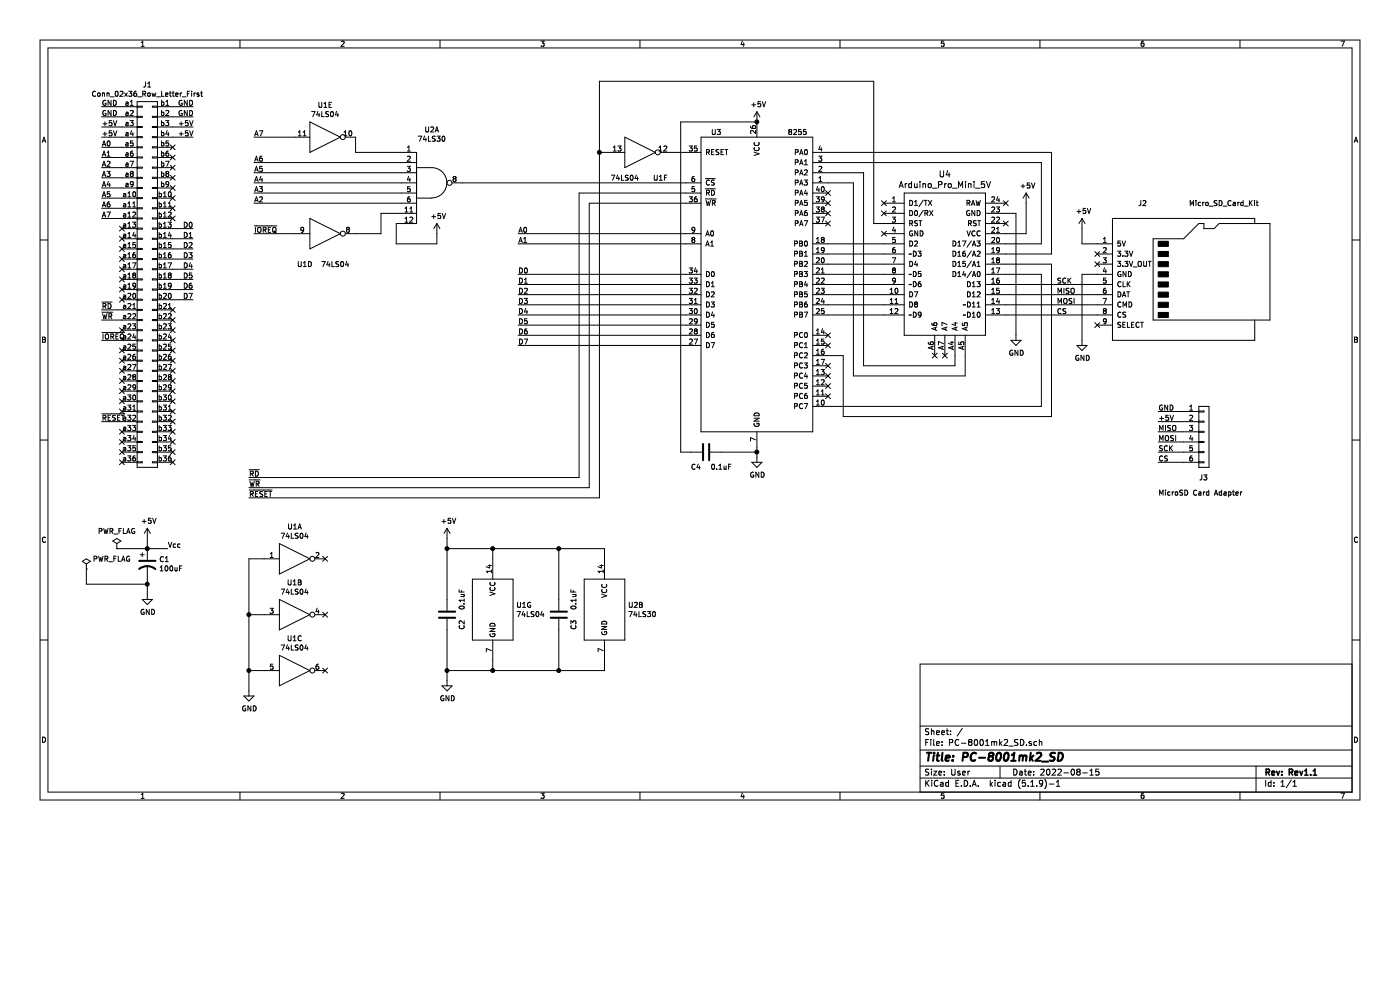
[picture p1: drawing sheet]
EESchema Schematic File Version 4
EELAYER 30 0
EELAYER END
$Descr User 13780 8268
encoding utf-8
Sheet 1 1
Title "PC-8001mk2_SD"
Date "2022-08-15"
Rev "Rev1.1"
Comp ""
Comment1 ""
Comment2 ""
Comment3 ""
Comment4 ""
$EndDescr
$Comp
L power:PWR_FLAG #FLG02
U 1 1
P 1150 5400
F 0 "#FLG02" H 1150 5475 50  0001 C CNN
F 1 "PWR_FLAG" H 1150 5573 50  0000 C CNN
F 2 "" H 1150 5400 50  0001 C CNN
F 3 "~" H 1150 5400 50  0001 C CNN
	1    1150 5400
	1    0    0    -1  
$EndComp
$Comp
L power:+5V #PWR01
U 1 1
P 1450 5300
F 0 "#PWR01" H 1450 5150 50  0001 C CNN
F 1 "+5V" H 1465 5473 50  0000 C CNN
F 2 "" H 1450 5300 50  0001 C CNN
F 3 "" H 1450 5300 50  0001 C CNN
	1    1450 5300
	1    0    0    -1  
$EndComp
Wire Wire Line
	1450 5300 1450 5400
Wire Wire Line
	1150 5400 1450 5400
Connection ~ 1450 5400
$Comp
L Device:CP1 C1
U 1 1
P 1450 5550
F 0 "C1" H 1565 5596 50  0000 L CNN
F 1 "100uF" H 1565 5505 50  0000 L CNN
F 2 "Capacitor_THT:CP_Radial_D5.0mm_P2.50mm" H 1450 5550 50  0001 C CNN
F 3 "~" H 1450 5550 50  0001 C CNN
	1    1450 5550
	1    0    0    -1  
$EndComp
$Comp
L power:GND #PWR02
U 1 1
P 1450 5850
F 0 "#PWR02" H 1450 5600 50  0001 C CNN
F 1 "GND" H 1455 5677 50  0000 C CNN
F 2 "" H 1450 5850 50  0001 C CNN
F 3 "" H 1450 5850 50  0001 C CNN
	1    1450 5850
	1    0    0    -1  
$EndComp
$Comp
L 74xx:74LS30 U2
U 1 1
P 4250 1800
F 0 "U2" H 4250 2325 50  0000 C CNN
F 1 "74LS30" H 4250 2234 50  0000 C CNN
F 2 "Package_DIP:DIP-14_W7.62mm_LongPads" H 4250 1800 50  0001 C CNN
F 3 "http://www.ti.com/lit/gpn/sn74LS30" H 4250 1800 50  0001 C CNN
	1    4250 1800
	1    0    0    -1  
$EndComp
$Comp
L 74xx:74LS30 U2
U 2 1
P 5950 6000
F 0 "U2" H 6180 6046 50  0000 L CNN
F 1 "74LS30" H 6180 5955 50  0000 L CNN
F 2 "Package_DIP:DIP-14_W7.62mm_LongPads" H 5950 6000 50  0001 C CNN
F 3 "http://www.ti.com/lit/gpn/sn74LS30" H 5950 6000 50  0001 C CNN
	2    5950 6000
	1    0    0    -1  
$EndComp
$Comp
L 74xx:74LS04 U1
U 7 1
P 4850 6000
F 0 "U1" H 5080 6046 50  0000 L CNN
F 1 "74LS04" H 5080 5955 50  0000 L CNN
F 2 "Package_DIP:DIP-14_W7.62mm_LongPads" H 4850 6000 50  0001 C CNN
F 3 "http://www.ti.com/lit/gpn/sn74LS04" H 4850 6000 50  0001 C CNN
	7    4850 6000
	1    0    0    -1  
$EndComp
$Comp
L 74xx:74LS04 U1
U 6 1
P 6300 1500
F 0 "U1" H 6500 1250 50  0000 C CNN
F 1 "74LS04" H 6150 1250 50  0000 C CNN
F 2 "Package_DIP:DIP-14_W7.62mm_LongPads" H 6300 1500 50  0001 C CNN
F 3 "http://www.ti.com/lit/gpn/sn74LS04" H 6300 1500 50  0001 C CNN
	6    6300 1500
	1    0    0    -1  
$EndComp
Wire Wire Line
	3500 2300 3750 2300
Wire Wire Line
	3750 2300 3750 2100
Wire Wire Line
	3750 2100 3950 2100
$Comp
L power:+5V #PWR04
U 1 1
P 4300 2300
F 0 "#PWR04" H 4300 2150 50  0001 C CNN
F 1 "+5V" H 4315 2473 50  0000 C CNN
F 2 "" H 4300 2300 50  0001 C CNN
F 3 "" H 4300 2300 50  0001 C CNN
	1    4300 2300
	1    0    0    -1  
$EndComp
Wire Wire Line
	3950 2200 3900 2200
Wire Wire Line
	3900 2200 3900 2400
Wire Wire Line
	3900 2400 4300 2400
Wire Wire Line
	4300 2400 4300 2300
$Comp
L Device:C C2
U 1 1
P 4400 6050
F 0 "C2" V 4250 6150 50  0000 C CNN
F 1 "0.1uF" V 4250 5900 50  0000 C CNN
F 2 "Capacitor_THT:C_Rect_L4.0mm_W2.5mm_P2.50mm" H 4438 5900 50  0001 C CNN
F 3 "~" H 4400 6050 50  0001 C CNN
	1    4400 6050
	-1   0    0    1   
$EndComp
$Comp
L Device:C C3
U 1 1
P 5500 6050
F 0 "C3" V 5350 6150 50  0000 C CNN
F 1 "0.1uF" V 5350 5900 50  0000 C CNN
F 2 "Capacitor_THT:C_Rect_L4.0mm_W2.5mm_P2.50mm" H 5538 5900 50  0001 C CNN
F 3 "~" H 5500 6050 50  0001 C CNN
	1    5500 6050
	-1   0    0    1   
$EndComp
Wire Wire Line
	4400 5900 4400 5400
Wire Wire Line
	5950 5400 5950 5500
Wire Wire Line
	4400 6200 4400 6600
Wire Wire Line
	4400 6600 4850 6600
Wire Wire Line
	4850 6600 4850 6500
Wire Wire Line
	4850 6600 5500 6600
Wire Wire Line
	5950 6600 5950 6500
Connection ~ 4850 6600
Wire Wire Line
	5500 6200 5500 6600
Connection ~ 5500 6600
Wire Wire Line
	5500 6600 5950 6600
$Comp
L power:GND #PWR06
U 1 1
P 4400 6700
F 0 "#PWR06" H 4400 6450 50  0001 C CNN
F 1 "GND" H 4405 6527 50  0000 C CNN
F 2 "" H 4400 6700 50  0001 C CNN
F 3 "" H 4400 6700 50  0001 C CNN
	1    4400 6700
	1    0    0    -1  
$EndComp
$Comp
L power:+5V #PWR05
U 1 1
P 4400 5300
F 0 "#PWR05" H 4400 5150 50  0001 C CNN
F 1 "+5V" H 4415 5473 50  0000 C CNN
F 2 "" H 4400 5300 50  0001 C CNN
F 3 "" H 4400 5300 50  0001 C CNN
	1    4400 5300
	1    0    0    -1  
$EndComp
Wire Wire Line
	4400 5300 4400 5400
Connection ~ 4400 5400
Wire Wire Line
	4400 6600 4400 6700
Connection ~ 4400 6600
$Comp
L 74xx:74LS04 U1
U 4 1
P 3200 2300
F 0 "U1" H 3000 2000 50  0000 C CNN
F 1 "74LS04" H 3300 2000 50  0000 C CNN
F 2 "Package_DIP:DIP-14_W7.62mm_LongPads" H 3200 2300 50  0001 C CNN
F 3 "http://www.ti.com/lit/gpn/sn74LS04" H 3200 2300 50  0001 C CNN
	4    3200 2300
	1    0    0    -1  
$EndComp
$Comp
L 74xx:74LS04 U1
U 5 1
P 3200 1350
F 0 "U1" H 3200 1667 50  0000 C CNN
F 1 "74LS04" H 3200 1576 50  0000 C CNN
F 2 "Package_DIP:DIP-14_W7.62mm_LongPads" H 3200 1350 50  0001 C CNN
F 3 "http://www.ti.com/lit/gpn/sn74LS04" H 3200 1350 50  0001 C CNN
	5    3200 1350
	1    0    0    -1  
$EndComp
Wire Wire Line
	2450 4900 5900 4900
Wire Wire Line
	2450 4800 5800 4800
Wire Wire Line
	5900 800  8600 800 
Wire Wire Line
	5900 1500 5900 4900
Connection ~ 5900 1500
Wire Wire Line
	6000 1500 5900 1500
Wire Wire Line
	6600 1500 6750 1500
Wire Wire Line
	5900 800  5900 1500
Wire Wire Line
	8600 2200 8700 2200
Wire Wire Line
	8600 800  8600 2200
Wire Wire Line
	8150 4000 10250 4000
Wire Wire Line
	8150 2400 8700 2400
Wire Wire Line
	8150 2500 8700 2500
Wire Wire Line
	8150 2600 8700 2600
Wire Wire Line
	8150 2700 8700 2700
Wire Wire Line
	8150 2800 8700 2800
Wire Wire Line
	8150 2900 8700 2900
Wire Wire Line
	8150 3000 8700 3000
Wire Wire Line
	8150 3100 8700 3100
Wire Wire Line
	5100 3400 6750 3400
Wire Wire Line
	5100 3300 6750 3300
Wire Wire Line
	5100 3200 6750 3200
Wire Wire Line
	5100 3100 6750 3100
Wire Wire Line
	5100 3000 6750 3000
Wire Wire Line
	5100 2900 6750 2900
Wire Wire Line
	5100 2800 6750 2800
Wire Wire Line
	5100 2700 6750 2700
Wire Wire Line
	5800 2000 6750 2000
Wire Wire Line
	5800 4800 5800 2000
Wire Wire Line
	5700 1900 6750 1900
Wire Wire Line
	5700 4700 5700 1900
Wire Wire Line
	5100 2300 6750 2300
Wire Wire Line
	5100 2400 6750 2400
Wire Wire Line
	8150 1500 10350 1500
Wire Wire Line
	8150 1600 10250 1600
Wire Wire Line
	8150 1700 8500 1700
Wire Wire Line
	8150 1800 8400 1800
Wire Wire Line
	10100 2300 10100 2000
Wire Wire Line
	9900 2300 10100 2300
NoConn ~ 8700 2000
NoConn ~ 8700 2100
NoConn ~ 8700 2300
NoConn ~ 9200 3500
NoConn ~ 9300 3500
NoConn ~ 9900 2200
NoConn ~ 9900 2000
NoConn ~ 8150 3900
NoConn ~ 8150 3800
NoConn ~ 8150 3700
NoConn ~ 8150 3600
NoConn ~ 8150 3400
NoConn ~ 8150 3300
NoConn ~ 8150 2200
NoConn ~ 8150 2100
NoConn ~ 8150 2000
NoConn ~ 8150 1900
$Comp
L power:+5V #PWR012
U 1 1
P 10100 2000
F 0 "#PWR012" H 10100 1850 50  0001 C CNN
F 1 "+5V" H 10115 2173 50  0000 C CNN
F 2 "" H 10100 2000 50  0001 C CNN
F 3 "" H 10100 2000 50  0001 C CNN
	1    10100 2000
	1    0    0    -1  
$EndComp
Wire Wire Line
	10000 2100 10000 3300
Wire Wire Line
	9900 2100 10000 2100
$Comp
L power:GND #PWR011
U 1 1
P 10000 3300
F 0 "#PWR011" H 10000 3050 50  0001 C CNN
F 1 "GND" H 10005 3127 50  0000 C CNN
F 2 "" H 10000 3300 50  0001 C CNN
F 3 "" H 10000 3300 50  0001 C CNN
	1    10000 3300
	1    0    0    -1  
$EndComp
Wire Wire Line
	9500 3700 9500 3500
Wire Wire Line
	8400 3700 9500 3700
Wire Wire Line
	8400 1800 8400 3700
Wire Wire Line
	9400 3600 9400 3500
Wire Wire Line
	8500 3600 9400 3600
Wire Wire Line
	8500 1700 8500 3600
Wire Wire Line
	10250 2400 9900 2400
Wire Wire Line
	10250 1600 10250 2400
Wire Wire Line
	10350 2500 9900 2500
Wire Wire Line
	10350 1500 10350 2500
Wire Wire Line
	10350 2600 9900 2600
Wire Wire Line
	10350 4100 10350 2600
Wire Wire Line
	8300 4100 10350 4100
Wire Wire Line
	8300 3500 8300 4100
Wire Wire Line
	8150 3500 8300 3500
Wire Wire Line
	10250 2700 9900 2700
Wire Wire Line
	10250 4000 10250 2700
Connection ~ 7450 1200
$Comp
L power:+5V #PWR07
U 1 1
P 7450 1200
F 0 "#PWR07" H 7450 1050 50  0001 C CNN
F 1 "+5V" H 7465 1373 50  0000 C CNN
F 2 "" H 7450 1200 50  0001 C CNN
F 3 "" H 7450 1200 50  0001 C CNN
	1    7450 1200
	1    0    0    -1  
$EndComp
Wire Wire Line
	6700 1200 7450 1200
Wire Wire Line
	6700 4450 6700 1200
Wire Wire Line
	6800 4450 6700 4450
Connection ~ 7450 4450
Wire Wire Line
	7450 4400 7450 4450
Wire Wire Line
	7450 4450 7450 4500
Wire Wire Line
	7100 4450 7450 4450
$Comp
L power:GND #PWR08
U 1 1
P 7450 4500
F 0 "#PWR08" H 7450 4250 50  0001 C CNN
F 1 "GND" H 7455 4327 50  0000 C CNN
F 2 "" H 7450 4500 50  0001 C CNN
F 3 "" H 7450 4500 50  0001 C CNN
	1    7450 4500
	1    0    0    -1  
$EndComp
$Comp
L Device:C C4
U 1 1
P 6950 4450
F 0 "C4" V 6800 4550 50  0000 C CNN
F 1 "0.1uF" V 6800 4300 50  0000 C CNN
F 2 "Capacitor_THT:C_Rect_L4.0mm_W2.5mm_P2.50mm" H 6988 4300 50  0001 C CNN
F 3 "~" H 6950 4450 50  0001 C CNN
	1    6950 4450
	0    -1   -1   0   
$EndComp
$Comp
L Interface:8255 U3
U 1 1
P 7450 2800
F 0 "U3" H 7050 4300 50  0000 C CNN
F 1 "8255" H 7850 4300 50  0000 C CNN
F 2 "Package_DIP:DIP-40_W15.24mm_LongPads" H 7450 3100 50  0001 C CNN
F 3 "http://aturing.umcs.maine.edu/~meadow/courses/cos335/Intel8255A.pdf" H 7450 3100 50  0001 C CNN
	1    7450 2800
	1    0    0    -1  
$EndComp
$Comp
L Arduino:Arduino_Pro_Mini U4
U 1 1
P 9300 2600
F 0 "U4" H 9300 3489 60  0000 C CNN
F 1 "Arduino_Pro_Mini_5V" H 9300 3383 60  0000 C CNN
F 2 "Kicad2-2:Arduino_Pro_Mini" H 10100 1850 60  0001 C CNN
F 3 "https://www.sparkfun.com/products/11113" H 9500 1400 60  0001 C CNN
	1    9300 2600
	1    0    0    -1  
$EndComp
Wire Wire Line
	5500 5400 5950 5400
Wire Wire Line
	5500 5900 5500 5400
Connection ~ 5500 5400
Connection ~ 4850 5400
Wire Wire Line
	4850 5400 4850 5500
Wire Wire Line
	4400 5400 4850 5400
Wire Wire Line
	4850 5400 5500 5400
Wire Wire Line
	2500 2300 2900 2300
Wire Wire Line
	1650 5400 1450 5400
Text Label 2500 2000 0    50   ~ 0
A2
Text Label 2500 1900 0    50   ~ 0
A3
Text Label 2500 1800 0    50   ~ 0
A4
Text Label 2500 1700 0    50   ~ 0
A5
Text Label 2500 1600 0    50   ~ 0
A6
Text Label 2500 1350 0    50   ~ 0
A7
Text Label 2450 4700 0    50   ~ 0
~RD
Text Label 2450 4800 0    50   ~ 0
~WR
Text Label 1650 5400 0    50   ~ 0
Vcc
Text Label 2500 2300 0    50   ~ 0
~IOREQ
Text Label 2450 4900 0    50   ~ 0
~RESET
Wire Wire Line
	850  5600 850  5750
$Comp
L power:PWR_FLAG #FLG01
U 1 1
P 850 5600
F 0 "#FLG01" H 850 5675 50  0001 C CNN
F 1 "PWR_FLAG" H 1100 5700 50  0000 C CNN
F 2 "" H 850 5600 50  0001 C CNN
F 3 "~" H 850 5600 50  0001 C CNN
	1    850  5600
	1    0    0    -1  
$EndComp
Wire Wire Line
	850  5750 1450 5750
Wire Wire Line
	1450 5750 1450 5700
Wire Wire Line
	1450 5750 1450 5850
Connection ~ 1450 5750
Wire Wire Line
	3500 1350 3500 1500
Wire Wire Line
	3500 1500 3950 1500
Wire Wire Line
	2450 4700 5700 4700
Wire Wire Line
	4550 1800 6750 1800
Wire Wire Line
	2500 2000 3950 2000
Wire Wire Line
	2500 1900 3950 1900
Wire Wire Line
	2500 1800 3950 1800
Wire Wire Line
	2500 1700 3950 1700
Wire Wire Line
	2500 1600 3950 1600
Wire Wire Line
	2500 1350 2900 1350
Text Label 5100 2300 0    50   ~ 0
A0
Text Label 5100 2400 0    50   ~ 0
A1
Text Label 5100 2700 0    50   ~ 0
D0
Text Label 5100 2800 0    50   ~ 0
D1
Text Label 5100 2900 0    50   ~ 0
D2
Text Label 5100 3000 0    50   ~ 0
D3
Text Label 5100 3100 0    50   ~ 0
D4
Text Label 5100 3200 0    50   ~ 0
D5
Text Label 5100 3300 0    50   ~ 0
D6
Text Label 5100 3400 0    50   ~ 0
D7
$Comp
L Connector_Generic:Conn_02x36_Row_Letter_First J1
U 1 1
P 1400 2750
F 0 "J1" H 1450 4667 50  0000 C CNN
F 1 "Conn_02x36_Row_Letter_First" H 1450 4576 50  0000 C CNN
F 2 "pc8001mk2:BUS_PC8001MK2" H 1400 2750 50  0001 C CNN
F 3 "~" H 1400 2750 50  0001 C CNN
	1    1400 2750
	1    0    0    -1  
$EndComp
Wire Wire Line
	1200 1050 1000 1050
Wire Wire Line
	1200 1150 1000 1150
Wire Wire Line
	1200 1250 1000 1250
Wire Wire Line
	1200 1350 1000 1350
Wire Wire Line
	1200 1450 1000 1450
Wire Wire Line
	1200 1550 1000 1550
Wire Wire Line
	1200 1650 1000 1650
Wire Wire Line
	1200 1750 1000 1750
Wire Wire Line
	1200 1850 1000 1850
Wire Wire Line
	1200 1950 1000 1950
Wire Wire Line
	1200 2050 1000 2050
Wire Wire Line
	1200 2150 1000 2150
Wire Wire Line
	1200 3050 1000 3050
Wire Wire Line
	1200 3150 1000 3150
Wire Wire Line
	1200 3350 1000 3350
Wire Wire Line
	1200 4150 1000 4150
Wire Wire Line
	1700 1050 1900 1050
Wire Wire Line
	1700 1150 1900 1150
Wire Wire Line
	1700 1250 1900 1250
Wire Wire Line
	1700 1350 1900 1350
Wire Wire Line
	1700 2250 1900 2250
Wire Wire Line
	1700 2350 1900 2350
Wire Wire Line
	1700 2450 1900 2450
Wire Wire Line
	1700 2550 1900 2550
Wire Wire Line
	1700 2650 1900 2650
Wire Wire Line
	1700 2750 1900 2750
Wire Wire Line
	1700 2850 1900 2850
Wire Wire Line
	1700 2950 1900 2950
Text Label 1000 1050 0    50   ~ 0
GND
Text Label 1000 1150 0    50   ~ 0
GND
Text Label 1000 1250 0    50   ~ 0
+5V
Text Label 1000 1350 0    50   ~ 0
+5V
Text Label 1000 1450 0    50   ~ 0
A0
Text Label 1000 1550 0    50   ~ 0
A1
Text Label 1000 1650 0    50   ~ 0
A2
Text Label 1000 1750 0    50   ~ 0
A3
Text Label 1000 1850 0    50   ~ 0
A4
Text Label 1000 1950 0    50   ~ 0
A5
Text Label 1000 2050 0    50   ~ 0
A6
Text Label 1000 2150 0    50   ~ 0
A7
Text Label 1000 3050 0    50   ~ 0
~RD
Text Label 1000 3150 0    50   ~ 0
~WR
Text Label 1000 3350 0    50   ~ 0
~IOREQ
Text Label 1000 4150 0    50   ~ 0
~RESET
Text Label 1750 1050 0    50   ~ 0
GND
Text Label 1750 1150 0    50   ~ 0
GND
Text Label 1750 1250 0    50   ~ 0
+5V
Text Label 1750 1350 0    50   ~ 0
+5V
Text Label 1800 2250 0    50   ~ 0
D0
Text Label 1800 2350 0    50   ~ 0
D1
Text Label 1800 2450 0    50   ~ 0
D2
Text Label 1800 2550 0    50   ~ 0
D3
Text Label 1800 2650 0    50   ~ 0
D4
Text Label 1800 2750 0    50   ~ 0
D5
Text Label 1800 2850 0    50   ~ 0
D6
Text Label 1800 2950 0    50   ~ 0
D7
NoConn ~ 1700 1450
NoConn ~ 1700 1550
NoConn ~ 1700 1650
NoConn ~ 1700 1750
NoConn ~ 1700 1850
NoConn ~ 1700 1950
NoConn ~ 1700 2050
NoConn ~ 1700 2150
NoConn ~ 1700 3050
NoConn ~ 1700 3150
NoConn ~ 1700 3250
NoConn ~ 1700 3350
NoConn ~ 1700 3450
NoConn ~ 1700 3550
NoConn ~ 1700 3650
NoConn ~ 1700 3750
NoConn ~ 1700 3850
NoConn ~ 1700 3950
NoConn ~ 1700 4050
NoConn ~ 1700 4150
NoConn ~ 1700 4250
NoConn ~ 1700 4350
NoConn ~ 1700 4450
NoConn ~ 1700 4550
NoConn ~ 1200 3250
NoConn ~ 1200 3450
NoConn ~ 1200 3550
NoConn ~ 1200 3650
NoConn ~ 1200 3750
NoConn ~ 1200 3850
NoConn ~ 1200 3950
NoConn ~ 1200 4050
NoConn ~ 1200 4250
NoConn ~ 1200 4350
NoConn ~ 1200 4450
NoConn ~ 1200 4550
NoConn ~ 1200 2250
NoConn ~ 1200 2350
NoConn ~ 1200 2450
NoConn ~ 1200 2550
NoConn ~ 1200 2650
NoConn ~ 1200 2750
NoConn ~ 1200 2850
NoConn ~ 1200 2950
$Comp
L 74xx:74LS04 U1
U 1 1
P 2900 5500
F 0 "U1" H 2900 5817 50  0000 C CNN
F 1 "74LS04" H 2900 5726 50  0000 C CNN
F 2 "Package_DIP:DIP-14_W7.62mm_LongPads" H 2900 5500 50  0001 C CNN
F 3 "http://www.ti.com/lit/gpn/sn74LS04" H 2900 5500 50  0001 C CNN
	1    2900 5500
	1    0    0    -1  
$EndComp
$Comp
L 74xx:74LS04 U1
U 2 1
P 2900 6050
F 0 "U1" H 2900 6367 50  0000 C CNN
F 1 "74LS04" H 2900 6276 50  0000 C CNN
F 2 "Package_DIP:DIP-14_W7.62mm_LongPads" H 2900 6050 50  0001 C CNN
F 3 "http://www.ti.com/lit/gpn/sn74LS04" H 2900 6050 50  0001 C CNN
	2    2900 6050
	1    0    0    -1  
$EndComp
$Comp
L 74xx:74LS04 U1
U 3 1
P 2900 6600
F 0 "U1" H 2900 6917 50  0000 C CNN
F 1 "74LS04" H 2900 6826 50  0000 C CNN
F 2 "Package_DIP:DIP-14_W7.62mm_LongPads" H 2900 6600 50  0001 C CNN
F 3 "http://www.ti.com/lit/gpn/sn74LS04" H 2900 6600 50  0001 C CNN
	3    2900 6600
	1    0    0    -1  
$EndComp
NoConn ~ 3200 5500
NoConn ~ 3200 6050
NoConn ~ 3200 6600
Wire Wire Line
	2600 5500 2450 5500
Wire Wire Line
	2450 5500 2450 6050
Wire Wire Line
	2450 6050 2600 6050
Wire Wire Line
	2450 6050 2450 6600
Wire Wire Line
	2450 6600 2600 6600
Connection ~ 2450 6050
Wire Wire Line
	2450 6600 2450 6800
Connection ~ 2450 6600
$Comp
L power:GND #PWR03
U 1 1
P 2450 6800
F 0 "#PWR03" H 2450 6550 50  0001 C CNN
F 1 "GND" H 2455 6627 50  0000 C CNN
F 2 "" H 2450 6800 50  0001 C CNN
F 3 "" H 2450 6800 50  0001 C CNN
	1    2450 6800
	1    0    0    -1  
$EndComp
Wire Wire Line
	10650 2700 10650 3350
Wire Wire Line
	10800 2700 10650 2700
$Comp
L power:GND #PWR010
U 1 1
P 10650 3350
F 0 "#PWR010" H 10650 3100 50  0001 C CNN
F 1 "GND" H 10655 3177 50  0000 C CNN
F 2 "" H 10650 3350 50  0001 C CNN
F 3 "" H 10650 3350 50  0001 C CNN
	1    10650 3350
	1    0    0    -1  
$EndComp
Wire Wire Line
	10650 2400 10800 2400
Wire Wire Line
	10650 2250 10650 2400
$Comp
L power:+5V #PWR09
U 1 1
P 10650 2250
F 0 "#PWR09" H 10650 2100 50  0001 C CNN
F 1 "+5V" H 10665 2423 50  0000 C CNN
F 2 "" H 10650 2250 50  0001 C CNN
F 3 "" H 10650 2250 50  0001 C CNN
	1    10650 2250
	1    0    0    -1  
$EndComp
NoConn ~ 10800 3200
NoConn ~ 10800 2600
NoConn ~ 10800 2500
$Comp
L Memory_RAM2:Micro_SD_Card_Kit J2
U 1 1
P 11700 2700
F 0 "J2" H 11200 3400 50  0000 L CNN
F 1 "Micro_SD_Card_Kit" H 11700 3400 50  0000 L CNN
F 2 "Kicad2-2:AE-microSD-LLCNV" H 12850 3000 50  0001 C CNN
F 3 "http://katalog.we-online.de/em/datasheet/693072010801.pdf" H 11700 2700 50  0001 C CNN
	1    11700 2700
	1    0    0    -1  
$EndComp
Wire Wire Line
	9900 3100 10800 3100
Wire Wire Line
	9900 3000 10800 3000
Wire Wire Line
	9900 2900 10800 2900
Wire Wire Line
	9900 2800 10800 2800
$Comp
L Connector_Generic:Conn_01x06 J3
U 1 1
P 11850 4250
F 0 "J3" H 11800 3800 50  0000 L CNN
F 1 "MicroSD Card Adapter" H 11400 3650 50  0000 L CNN
F 2 "Connector_PinSocket_2.54mm:PinSocket_1x06_P2.54mm_Vertical" H 11850 4250 50  0001 C CNN
F 3 "~" H 11850 4250 50  0001 C CNN
	1    11850 4250
	1    0    0    -1  
$EndComp
Wire Wire Line
	11650 4050 11400 4050
Wire Wire Line
	11650 4150 11400 4150
Wire Wire Line
	11650 4250 11400 4250
Wire Wire Line
	11650 4350 11400 4350
Wire Wire Line
	11650 4450 11400 4450
Wire Wire Line
	11650 4550 11400 4550
Text Label 11400 4050 0    50   ~ 0
GND
Text Label 11400 4150 0    50   ~ 0
+5V
Text Label 11400 4250 0    50   ~ 0
MISO
Text Label 11400 4350 0    50   ~ 0
MOSI
Text Label 11400 4450 0    50   ~ 0
SCK
Text Label 11400 4550 0    50   ~ 0
CS
Text Label 10400 2800 0    50   ~ 0
SCK
Text Label 10400 2900 0    50   ~ 0
MISO
Text Label 10400 3000 0    50   ~ 0
MOSI
Text Label 10400 3100 0    50   ~ 0
CS
$EndSCHEMATC
